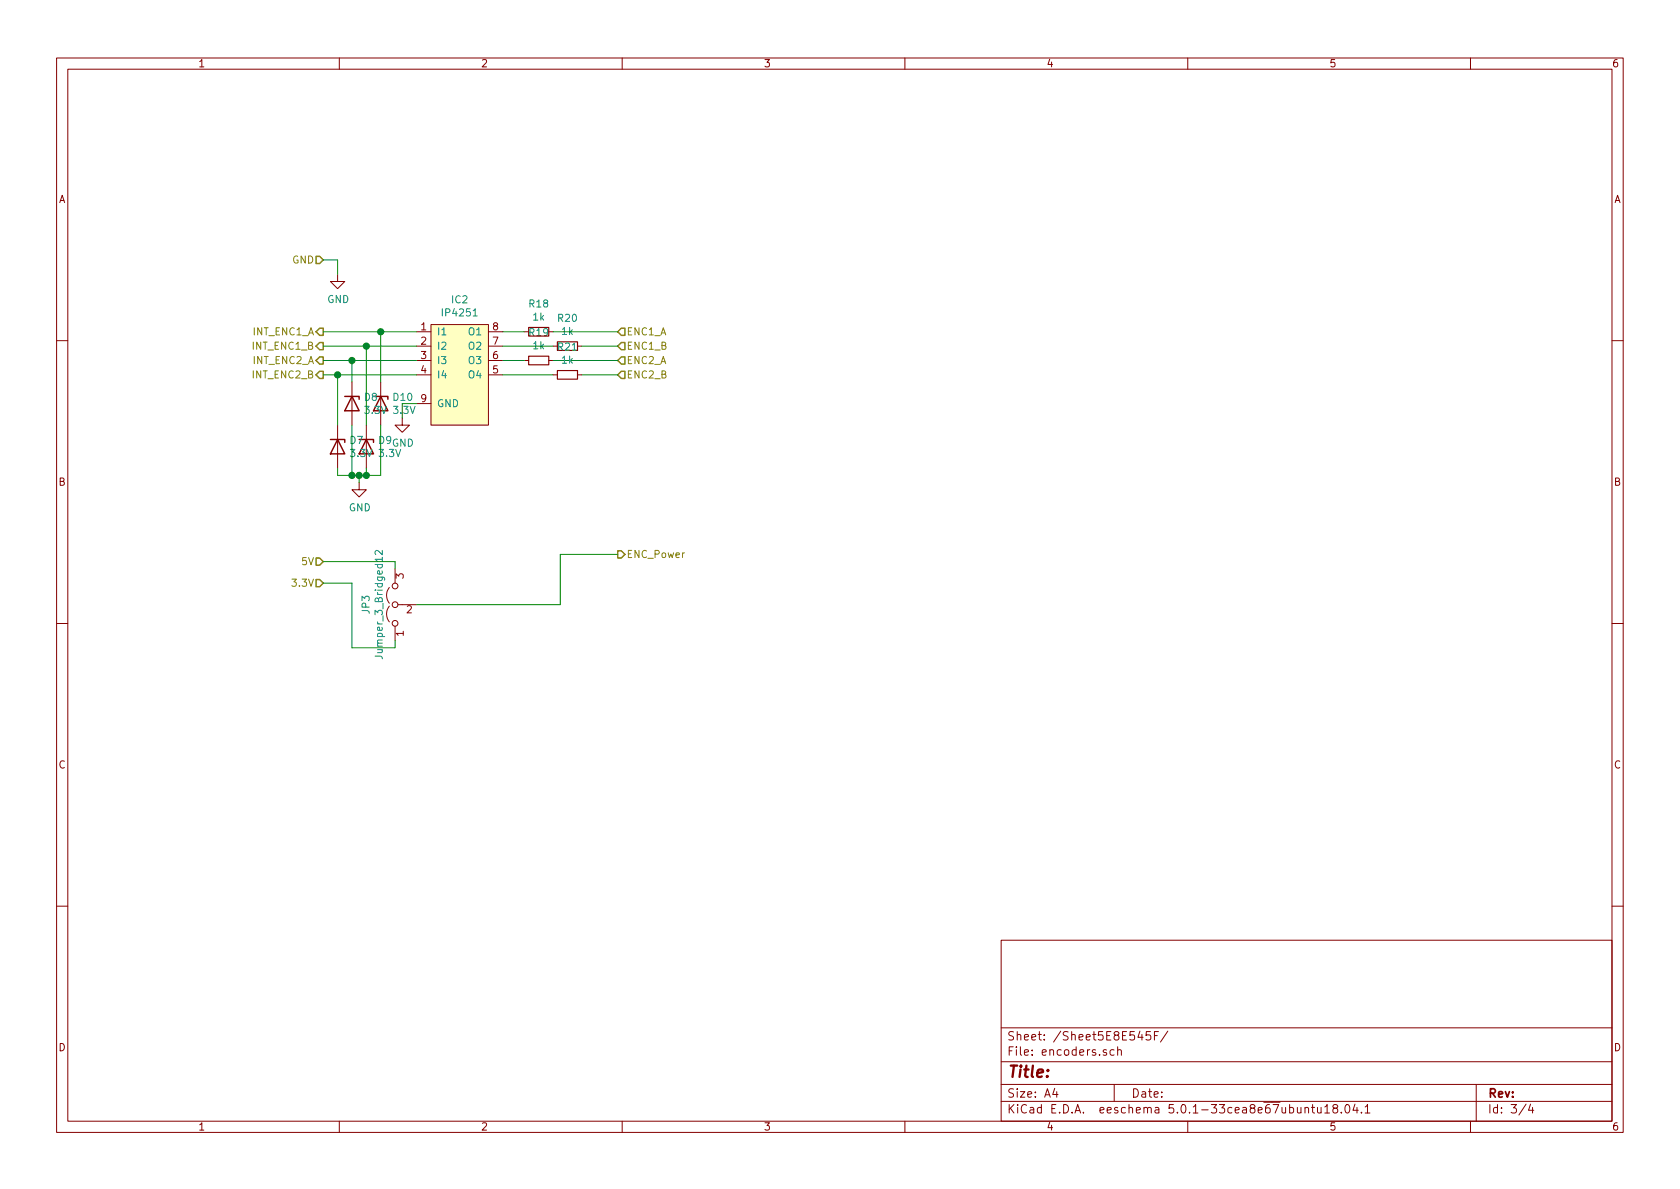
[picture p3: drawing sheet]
EESchema Schematic File Version 4
EELAYER 30 0
EELAYER END
$Descr A4 11693 8268
encoding utf-8
Sheet 3 4
Title ""
Date ""
Rev ""
Comp ""
Comment1 ""
Comment2 ""
Comment3 ""
Comment4 ""
$EndDescr
$Comp
L agg-kicad:IP4251 IC2
U 1 1
P 3200 2600
F 0 "IC2" H 3200 3125 50  0000 C CNN
F 1 "IP4251" H 3200 3034 50  0000 C CNN
F 2 "agg-kicad:HUSON8" H 3000 2100 50  0001 L CNN
F 3 "https://assets.nexperia.com/documents/data-sheet/IP4251_52_53_54-TTL.pdf" H 3000 2000 50  0001 L CNN
F 4 "1727-5678-1-ND" H 3000 1900 50  0001 L CNN "Digikey"
	1    3200 2600
	1    0    0    -1  
$EndComp
Text HLabel 4300 2300 2    50   Input ~ 0
ENC1_A
Text HLabel 4300 2400 2    50   Input ~ 0
ENC1_B
Text HLabel 4300 2500 2    50   Input ~ 0
ENC2_A
Text HLabel 4300 2600 2    50   Input ~ 0
ENC2_B
Text HLabel 4300 3850 2    50   Output ~ 0
ENC_Power
Text HLabel 2250 1800 0    50   Input ~ 0
GND
$Comp
L power:GND #PWR041
U 1 1
P 2350 1900
F 0 "#PWR041" H 2350 1650 50  0001 C CNN
F 1 "GND" H 2355 1727 50  0000 C CNN
F 2 "" H 2350 1900 50  0001 C CNN
F 3 "" H 2350 1900 50  0001 C CNN
	1    2350 1900
	1    0    0    -1  
$EndComp
Wire Wire Line
	2250 1800 2350 1800
Wire Wire Line
	2350 1800 2350 1900
Text HLabel 2250 2300 0    50   Output ~ 0
INT_ENC1_A
Text HLabel 2250 2400 0    50   Output ~ 0
INT_ENC1_B
Text HLabel 2250 2500 0    50   Output ~ 0
INT_ENC2_A
Text HLabel 2250 2600 0    50   Output ~ 0
INT_ENC2_B
$Comp
L Device:R_Small R20
U 1 1
P 3950 2400
F 0 "R20" V 3754 2400 50  0000 C CNN
F 1 "1k" V 3845 2400 50  0000 C CNN
F 2 "Resistor_SMD:R_0402_1005Metric" H 3950 2400 50  0001 C CNN
F 3 "~" H 3950 2400 50  0001 C CNN
F 4 "" H 3950 2400 50  0001 C CNN "LCSC Part Number"
F 5 "C11702" H 3950 2400 50  0001 C CNN "LCSC"
	1    3950 2400
	0    1    1    0   
$EndComp
$Comp
L Device:R_Small R19
U 1 1
P 3750 2500
F 0 "R19" V 3554 2500 50  0000 C CNN
F 1 "1k" V 3645 2500 50  0000 C CNN
F 2 "Resistor_SMD:R_0402_1005Metric" H 3750 2500 50  0001 C CNN
F 3 "~" H 3750 2500 50  0001 C CNN
F 4 "" H 3750 2500 50  0001 C CNN "LCSC Part Number"
F 5 "C11702" H 3750 2500 50  0001 C CNN "LCSC"
	1    3750 2500
	0    1    1    0   
$EndComp
$Comp
L Device:R_Small R18
U 1 1
P 3750 2300
F 0 "R18" V 3554 2300 50  0000 C CNN
F 1 "1k" V 3645 2300 50  0000 C CNN
F 2 "Resistor_SMD:R_0402_1005Metric" H 3750 2300 50  0001 C CNN
F 3 "~" H 3750 2300 50  0001 C CNN
F 4 "" H 3750 2300 50  0001 C CNN "LCSC Part Number"
F 5 "C11702" H 3750 2300 50  0001 C CNN "LCSC"
	1    3750 2300
	0    1    1    0   
$EndComp
Wire Wire Line
	2250 2300 2650 2300
Wire Wire Line
	2250 2600 2350 2600
Wire Wire Line
	2900 2500 2450 2500
Wire Wire Line
	2250 2400 2550 2400
Wire Wire Line
	3500 2600 3850 2600
$Comp
L power:GND #PWR042
U 1 1
P 2800 2900
F 0 "#PWR042" H 2800 2650 50  0001 C CNN
F 1 "GND" H 2805 2727 50  0000 C CNN
F 2 "" H 2800 2900 50  0001 C CNN
F 3 "" H 2800 2900 50  0001 C CNN
	1    2800 2900
	1    0    0    -1  
$EndComp
Wire Wire Line
	2800 2900 2800 2800
Wire Wire Line
	2800 2800 2900 2800
Wire Wire Line
	3500 2400 3850 2400
Wire Wire Line
	3650 2500 3500 2500
Wire Wire Line
	3500 2300 3650 2300
Wire Wire Line
	3850 2300 4300 2300
Wire Wire Line
	3850 2500 4300 2500
Wire Wire Line
	4050 2400 4300 2400
Text HLabel 2250 3900 0    50   Input ~ 0
5V
Text HLabel 2250 4050 0    50   Input ~ 0
3.3V
$Comp
L Jumper:Jumper_3_Open JP3
U 1 1
P 2750 4200
F 0 "JP3" H 2750 4404 50  0000 C CNN
F 1 "Jumper_3_Bridged12" H 2750 4313 50  0000 C CNN
F 2 "Jumper:SolderJumper-3_P1.3mm_Open_RoundedPad1.0x1.5mm" H 2750 4200 50  0001 C CNN
F 3 "~" H 2750 4200 50  0001 C CNN
	1    2750 4200
	0    -1   -1   0   
$EndComp
Wire Wire Line
	3900 4200 3900 3850
Wire Wire Line
	3900 3850 4300 3850
Wire Wire Line
	2900 4200 3900 4200
Wire Wire Line
	2250 3900 2750 3900
Wire Wire Line
	2750 3900 2750 3950
Wire Wire Line
	2450 4050 2250 4050
Wire Wire Line
	2750 4450 2750 4500
Wire Wire Line
	2750 4500 2450 4500
Wire Wire Line
	2450 4050 2450 4500
Wire Wire Line
	4300 2600 4050 2600
$Comp
L Device:R_Small R21
U 1 1
P 3950 2600
F 0 "R21" V 3754 2600 50  0000 C CNN
F 1 "1k" V 3845 2600 50  0000 C CNN
F 2 "Resistor_SMD:R_0402_1005Metric" H 3950 2600 50  0001 C CNN
F 3 "~" H 3950 2600 50  0001 C CNN
F 4 "" H 3950 2600 50  0001 C CNN "LCSC Part Number"
F 5 "C11702" H 3950 2600 50  0001 C CNN "LCSC"
	1    3950 2600
	0    1    1    0   
$EndComp
$Comp
L Device:D_Zener D10
U 1 1
P 2650 2800
F 0 "D10" V 2604 2879 50  0000 L CNN
F 1 "3.3V" V 2695 2879 50  0000 L CNN
F 2 "Diode_SMD:D_0603_1608Metric" H 2650 2800 50  0001 C CNN
F 3 "~" H 2650 2800 50  0001 C CNN
	1    2650 2800
	0    1    1    0   
$EndComp
$Comp
L Device:D_Zener D8
U 1 1
P 2450 2800
F 0 "D8" V 2404 2879 50  0000 L CNN
F 1 "3.3V" V 2495 2879 50  0000 L CNN
F 2 "Diode_SMD:D_0603_1608Metric" H 2450 2800 50  0001 C CNN
F 3 "~" H 2450 2800 50  0001 C CNN
	1    2450 2800
	0    1    1    0   
$EndComp
$Comp
L Device:D_Zener D9
U 1 1
P 2550 3100
F 0 "D9" V 2504 3179 50  0000 L CNN
F 1 "3.3V" V 2595 3179 50  0000 L CNN
F 2 "Diode_SMD:D_0603_1608Metric" H 2550 3100 50  0001 C CNN
F 3 "~" H 2550 3100 50  0001 C CNN
	1    2550 3100
	0    1    1    0   
$EndComp
$Comp
L Device:D_Zener D7
U 1 1
P 2350 3100
F 0 "D7" V 2304 3179 50  0000 L CNN
F 1 "3.3V" V 2395 3179 50  0000 L CNN
F 2 "Diode_SMD:D_0603_1608Metric" H 2350 3100 50  0001 C CNN
F 3 "~" H 2350 3100 50  0001 C CNN
	1    2350 3100
	0    1    1    0   
$EndComp
Wire Wire Line
	2350 2950 2350 2600
Connection ~ 2350 2600
Wire Wire Line
	2350 2600 2900 2600
Wire Wire Line
	2450 2650 2450 2500
Connection ~ 2450 2500
Wire Wire Line
	2450 2500 2250 2500
Wire Wire Line
	2550 2950 2550 2400
Connection ~ 2550 2400
Wire Wire Line
	2550 2400 2900 2400
Wire Wire Line
	2650 2650 2650 2300
Connection ~ 2650 2300
Wire Wire Line
	2650 2300 2900 2300
$Comp
L power:GND #PWR05
U 1 1
P 2500 3350
F 0 "#PWR05" H 2500 3100 50  0001 C CNN
F 1 "GND" H 2505 3177 50  0000 C CNN
F 2 "" H 2500 3350 50  0001 C CNN
F 3 "" H 2500 3350 50  0001 C CNN
	1    2500 3350
	1    0    0    -1  
$EndComp
Wire Wire Line
	2550 3300 2650 3300
Wire Wire Line
	2650 3300 2650 2950
Connection ~ 2550 3300
Wire Wire Line
	2550 3300 2550 3250
Wire Wire Line
	2450 2950 2450 3300
Wire Wire Line
	2450 3300 2500 3300
Wire Wire Line
	2350 3250 2350 3300
Wire Wire Line
	2350 3300 2450 3300
Connection ~ 2450 3300
Wire Wire Line
	2500 3350 2500 3300
Connection ~ 2500 3300
Wire Wire Line
	2500 3300 2550 3300
$EndSCHEMATC
